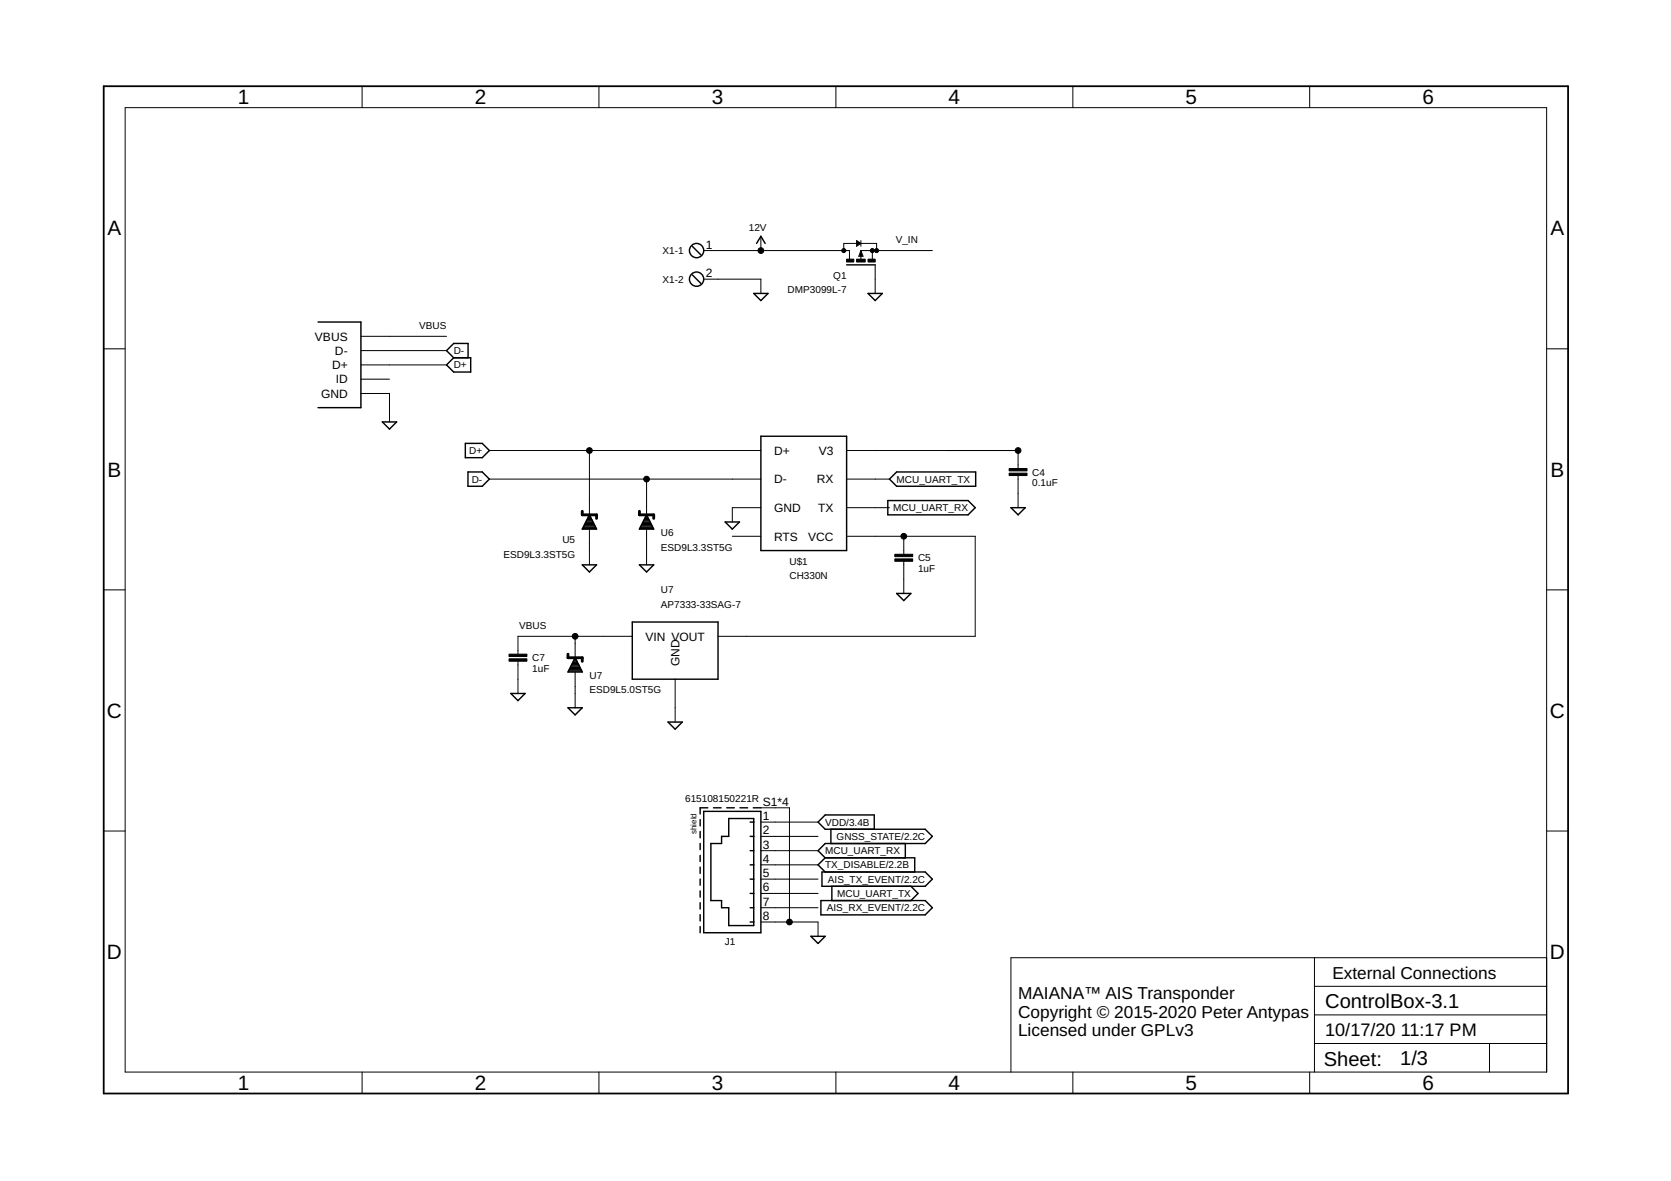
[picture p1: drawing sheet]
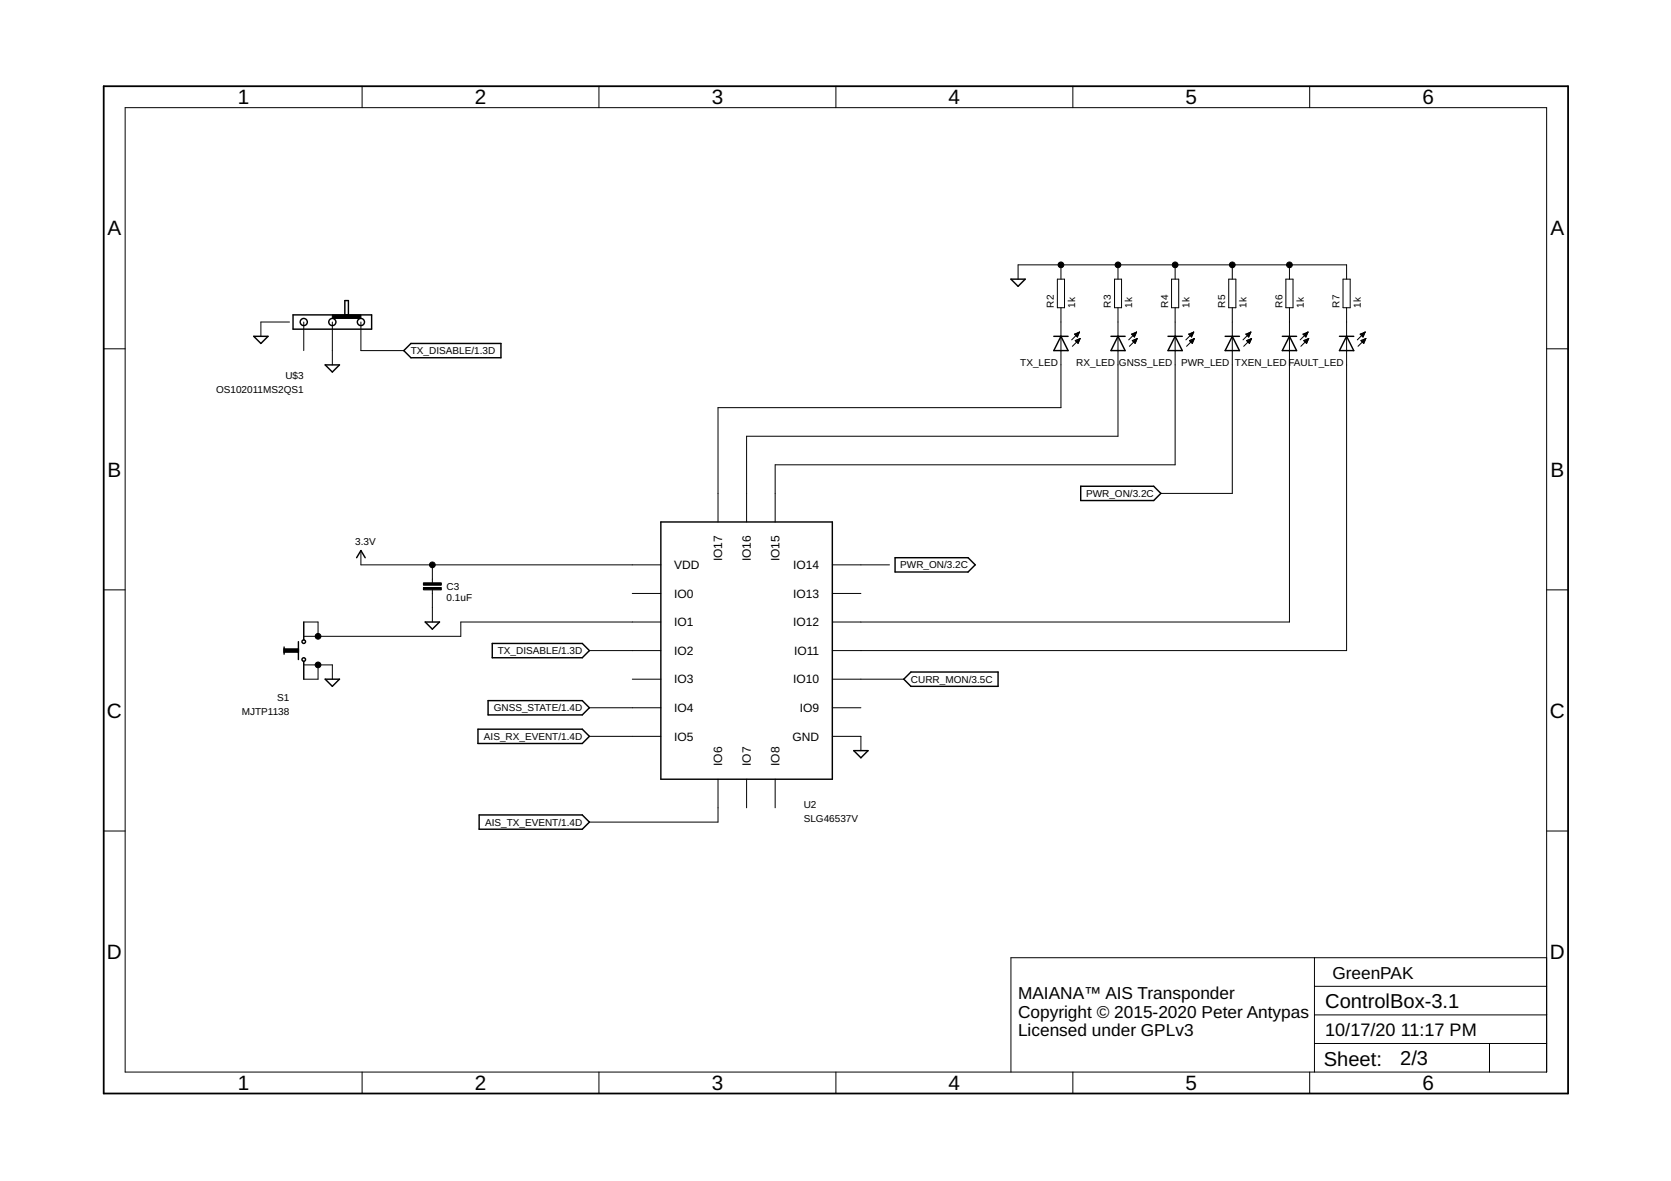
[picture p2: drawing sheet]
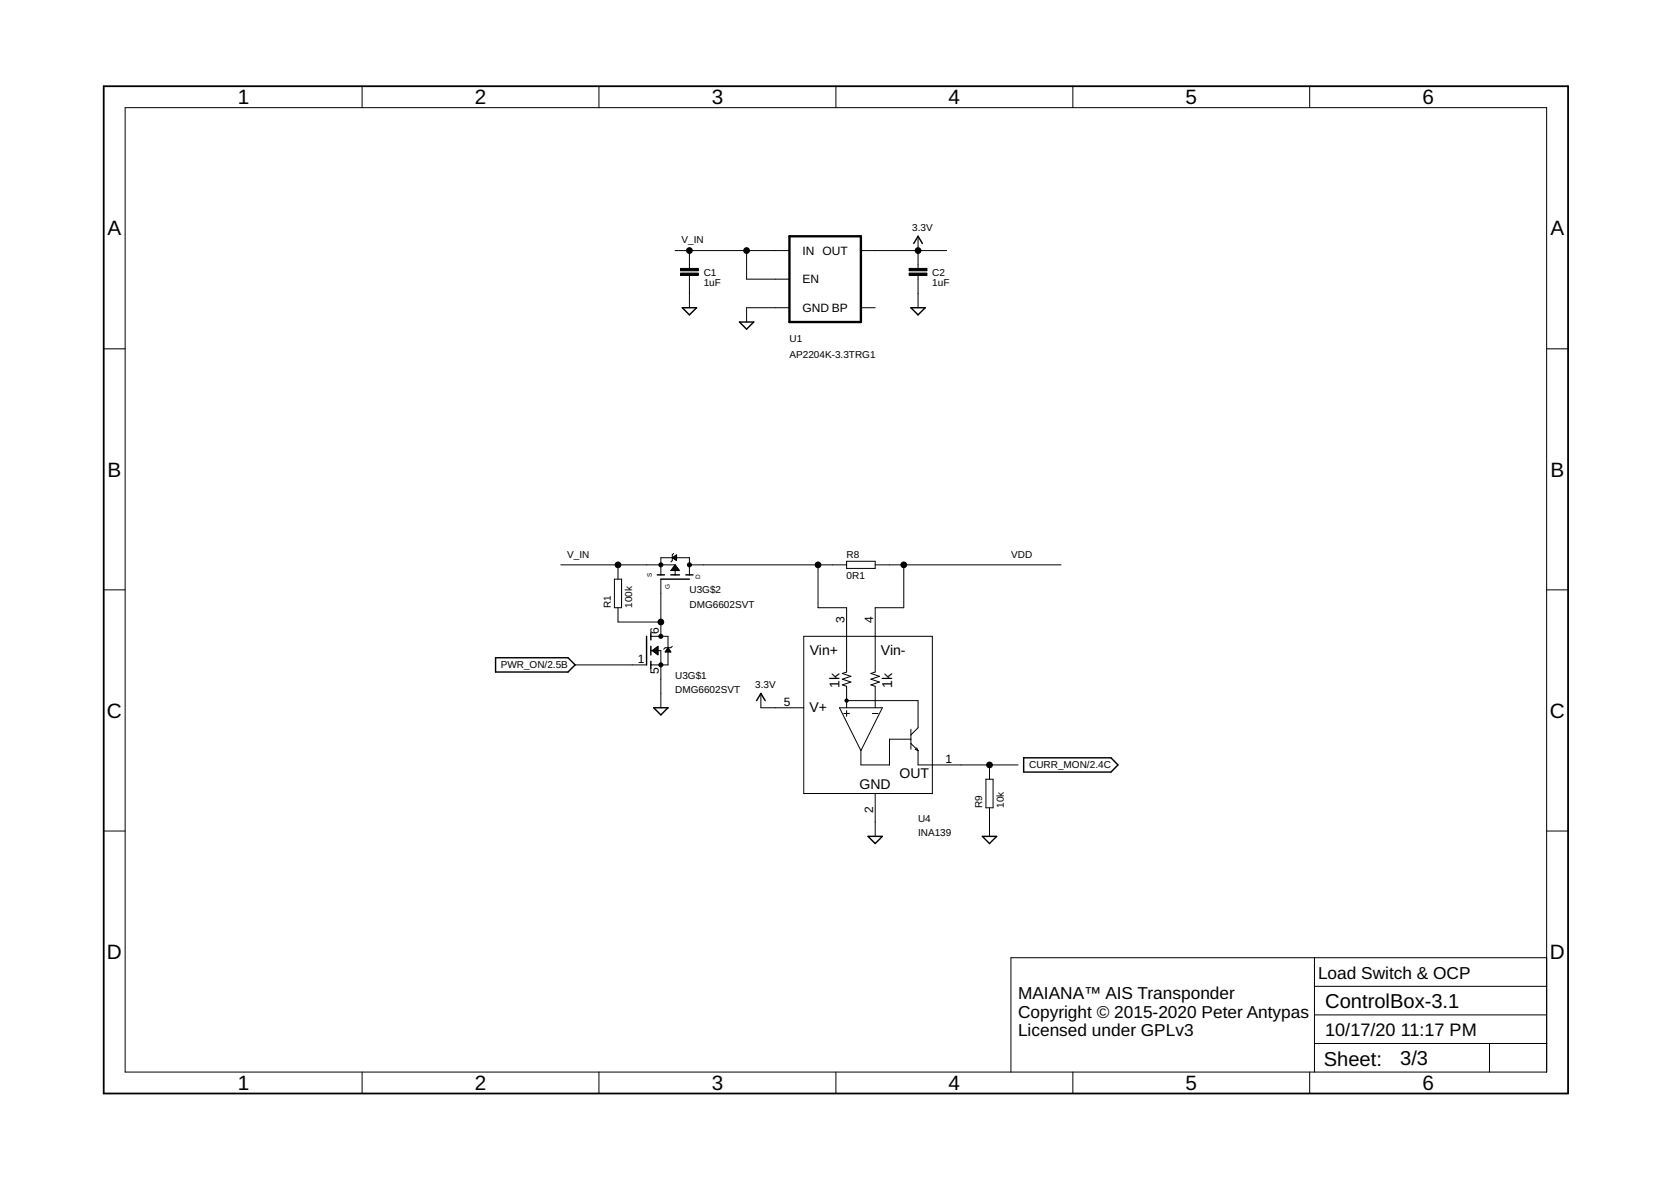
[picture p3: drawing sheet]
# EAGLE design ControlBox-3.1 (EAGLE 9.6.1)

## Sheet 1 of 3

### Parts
C4  0.1uF  CAPACITOR0603  [0603]
C5  1uF  CAPACITOR0603  [0603]
C7  1uF  CAPACITOR0603  [0603]
J1  615108150221R  [615108150221R]
Q1  DMP3099L-7  BSS84  [SOT23]
U5  ESD9L3.3ST5G  [SODFL1006X40N]
U6  ESD9L3.3ST5G  [SODFL1006X40N]
U7  ESD9L5.0ST5G  [SODFL1006X40N]
U7\  AP7333-33SAG-7  [SOT-23]
U$1  CH330N  [SOIC-8]
U$2  MICRO_USB  [MICRO_USB]
X1  MPT2  [2POL254]

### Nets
12V: Q1.3(D) X1.1
AIS_RX_EVENT: J1.7 ; also sheet 2
AIS_TX_EVENT: J1.5 ; also sheet 2
D+: U5.1 U$1.1(D+) U$2.D+
D-: U6.1 U$1.2(D-) U$2.D-
GND: C4.P$2 C5.P$2 C7.P$2 J1.8 J1.S1(SHIELD) J1.S2(SHIELD) J1.S3(SHIELD) J1.S4(SHIELD) Q1.1(G) U5.2 U6.2 U7.2 U7\.3(GND) U$1.3(GND) U$2.GND U$2.MT1(GND) U$2.MT2(GND) U$2.P$1(GND) U$2.P$2(GND) X1.2 ; also sheet 2,3
GNSS_STATE: J1.2 ; also sheet 2
MCU_UART_RX: J1.3 U$1.6(TX)
MCU_UART_TX: J1.6 U$1.7(RX)
N$10: C4.P$1 U$1.8(V3)
N$12: C5.P$1 U7\.2(VOUT) U$1.5(VCC)
TX_DISABLE: J1.4 ; also sheet 2
V_IN: Q1.2(S) ; also sheet 3
VBUS: C7.P$1 U7.1 U7\.1(VIN) U$2.VBUS
VDD: J1.1 ; also sheet 3
Unconnected: U$1.4(RTS) U$2.ID

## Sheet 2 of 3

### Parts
C3  0.1uF  CAPACITOR0603  [0603]
FAULT_LED  LEDCHIPLED_0603  [CHIPLED_0603]
GNSS_LED  LEDCHIPLED_0603  [CHIPLED_0603]
PWR_LED  LEDCHIPLED_0603  [CHIPLED_0603]
R2  1k  RESISTOR0603  [0603]
R3  1k  RESISTOR0603  [0603]
R4  1k  RESISTOR0603  [0603]
R5  1k  RESISTOR0603  [0603]
R6  1k  RESISTOR0603  [0603]
R7  1k  RESISTOR0603  [0603]
RX_LED  LEDCHIPLED_0603  [CHIPLED_0603]
S1  MJTP1138  [MJTP1138]
TX_LED  LEDCHIPLED_0603  [CHIPLED_0603]
TXEN_LED  LEDCHIPLED_0603  [CHIPLED_0603]
U2  SLG46537V  SLG46537  [STQFN20L]
U$3  OS102011MS2QS1  [SPDT-PTH]

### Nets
3.3V: C3.P$1 U2.P$1(VDD) ; also sheet 3
AIS_RX_EVENT: U2.P$7(IO5) ; also sheet 1
AIS_TX_EVENT: U2.P$8(IO6) ; also sheet 1
BTN: S1.P$1(A) S1.P$4(A) U2.P$3(IO1)
CURR_MON: U2.P$13(IO10) ; also sheet 3
FAULT_LED: FAULT_LED.A U2.P$14(IO11)
GND: C3.P$2 R2.P$2 R3.P$2 R4.P$2 R5.P$2 R6.P$2 R7.P$2 S1.P$2(B) S1.P$3(B) U2.P$11(GND) U$3.P$2 U$3.P$4(SHLD) U$3.P$5(SHLD) ; also sheet 1,3
GNSS_LED: GNSS_LED.A U2.P$18(IO15)
GNSS_STATE: U2.P$6(IO4) ; also sheet 1
N$2: R2.P$1 TX_LED.C
N$3: R3.P$1 RX_LED.C
N$4: GNSS_LED.C R4.P$1
N$5: PWR_LED.C R5.P$1
N$6: R6.P$1 TXEN_LED.C
N$7: FAULT_LED.C R7.P$1
PWR_ON: PWR_LED.A U2.P$17(IO14) ; also sheet 3
RX_LED: RX_LED.A U2.P$19(IO16)
TX_DISABLE: U2.P$4(IO2) U$3.P$1 ; also sheet 1
TX_EN_LED: TXEN_LED.A U2.P$15(IO12)
TX_LED: TX_LED.A U2.P$20(IO17)
Unconnected: U2.P$2(IO0) U2.P$5(IO3) U2.P$9(IO7) U2.P$10(IO8) U2.P$12(IO9) U2.P$16(IO13) U$3.P$3

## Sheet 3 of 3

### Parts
C1  1uF  CAPACITOR0603  [0603]
C2  1uF  CAPACITOR0603  [0603]
R1  100k  RESISTOR0603  [0603]
R8  0R1  RESISTOR1206  [1206]
R9  10k  RESISTOR0603  [0603]
U1  AP2204K-3.3TRG1  V_REG_LDOSMD  [SOT23-5]
U3  DMG6602SVT  [SOT23-6]
U4  INA139  INA169  [SOT23-5]

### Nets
3.3V: C2.P$1 U1.5(OUT) U4.5(V+) ; also sheet 2
CURR_MON: R9.P$2 U4.1(OUT) ; also sheet 2
GND: C1.P$2 C2.P$2 R9.P$1 U1.2(GND) U3.5(S) U4.2(GND) ; also sheet 1,2
N$1: R1.P$1 U3.3(G) U3.6(D)
N$11: R8.P$1 U3.4(D) U4.3(VIN+)
PWR_ON: U3.1(G) ; also sheet 2
V_IN: C1.P$1 R1.P$2 U1.1(IN) U1.3(EN) U3.2(S) ; also sheet 1
VDD: R8.P$2 U4.4(VIN-) ; also sheet 1
Unconnected: U1.4(BP)

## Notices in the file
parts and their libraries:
SparkFun-Aesthetics: Licensing: Creative Commons ShareAlike 4.0 International - https://creativecommons.org/licenses/by-sa/4.0
